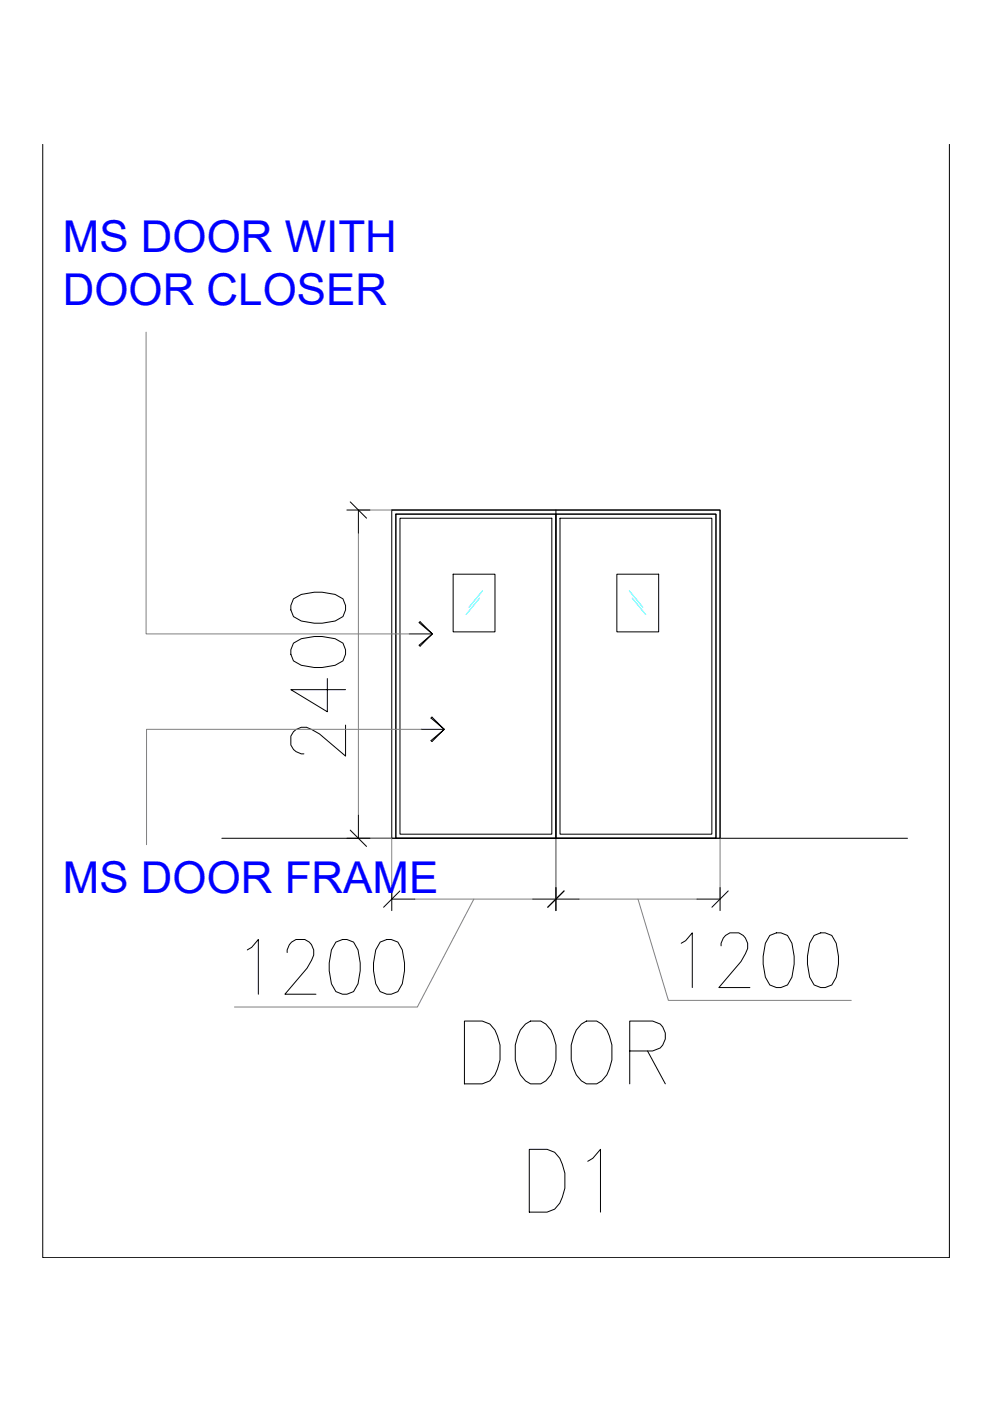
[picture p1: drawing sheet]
<svg xmlns="http://www.w3.org/2000/svg" width="420mm" height="594mm" viewBox="0 0 420 594" stroke-linecap="round" stroke-linejoin="round" font-family="sans-serif">
<!-- layer: WALL -->
<g fill="none" stroke="#000" stroke-width=".42">
<path d="M18.1 61.2v472.1h384.4v-472.1M166.1 216.3h139.2v139.2M166.1 216.3h139.2v139.2h-139.2zM167.8 218h135.8v137.5h-135.8zM167.8 218h67.9v137.5h-67.9zM169.6 219.8h64.4v133.9h-64.4zM235.7 218h67.9v137.5h-67.9zM235.7 216.3v139.2M237.4 219.8h64.4v133.9h-64.4zM124.4 253.9l3.3-1.8 5.6-1h3.3l5.5 1 3.3 1.8 1.1 2.9v1.8l-1.1 2.9-3.3 1.8-5.5 1h-3.3l-5.6-1-3.3-1.8-1.1-2.9v-1.8zM192.1 243.5h17.8v24.4h-17.8zM261.5 243.5h17.8v24.4h-17.8z"/>
<path d="M124.4 272.7l3.3-1.9 5.6-.9h3.3l5.5 .9 3.3 1.9 1.1 2.8v1.9l-1.1 2.8-3.3 1.9-5.5 1h-3.3l-5.6-1-3.3-1.9-1.1-2.8v-1.9zM138.8 287.7v14.1l-15.5-9.4h23.2M146.5 307.5v13.1l-11-9.4-3.4-1.9a5.9 5.9 0 0 0-8.8 2.9v3.7a5.7 5.7 0 0 0 5.5 3.8M94.1 355.5h290.7M142.4 399.5l2.8-1.1h1.9l2.8 1.1 1.9 3.3 .9 5.5v3.3l-.9 5.6-1.9 3.3-2.8 1.1h-1.9l-2.8-1.1-1.9-3.3-.9-5.6v-3.3l.9-5.5zM161.2 399.5l2.8-1.1h1.9l2.8 1.1 1.9 3.3 .9 5.5v3.3l-.9 5.6-1.9 3.3-2.8 1.1h-1.9l-2.8-1.1-1.9-3.3-.9-5.6v-3.3l.9-5.5zM288.8 400l1.9-1.1 2.8-3.3v23.2M326.4 396.7l2.8-1.1h1.9l2.8 1.1 1.9 3.3 .9 5.5v3.3l-.9 5.5-1.9 3.4-2.8 1.1h-1.9l-2.8-1.1-1.9-3.4-.9-5.5v-3.3l.9-5.5zM345.2 396.7l2.8-1.1h1.8l2.9 1.1 1.8 3.3 1 5.5v3.3l-1 5.5-1.8 3.4-2.9 1.1h-1.8l-2.8-1.1-1.9-3.4-1-5.5v-3.3l1-5.5zM104.8 402.8l1.9-1.1 2.8-3.3v23.2M121.7 403.9a5.6 5.6 0 0 1 3.8-5.5h3.7a5.9 5.9 0 0 1 2.9 8.8l-1.9 3.3-9.4 11.1h13.1M305.7 401.1a5.7 5.7 0 0 1 3.8-5.5h3.7a5.9 5.9 0 0 1 2.8 8.8l-1.8 3.3-9.4 11.1h13.1"/>
</g>
<path d="M151.9 216.3h14.2M151.9 226.1v119.6M151.9 355.5h14.2v25.8M235.7 355.5v25.8M305.3 355.5v25.8M175.9 381.3h50M200.9 381.3l-24 45.7h-77.5M245.5 381.3h50M270.5 381.3l12.9 42.9h77.5" fill="none" stroke="#808080" stroke-width=".42"/>
<!-- layer: 0 -->
<g fill="none" stroke="#000" stroke-width=".42">
<path d="M147.1 216.3h9.7M148.5 212.8l6.9 6.9M151.9 216.3v9.8M173.5 268.8h9.8M177.7 273.6l5.6-4.8-5.2 5.2zM178.1 263.6l5.2 5.2-5.6-4.8zM178.5 309.3h9.8M182.7 304.5l.4-.4 5.2 5.2zM182.7 314l5.6-4.7-5.2 5.2zM147.1 355.5h9.7M148.5 352l6.9 6.9M151.9 345.7v9.8"/>
<path d="M166.1 376.4v9.7M169.6 377.8l-7 6.9M235.7 376.4v9.7M239.2 377.8l-7 6.9M305.3 376.4v9.7M308.8 377.8l-7 6.9M166.1 381.3h9.8M225.9 381.3h19.6M295.5 381.3h9.8"/>
</g>
<path d="M61.9 140.9v127.9h111.6M178.5 309.3h-116.4v48.9" fill="none" stroke="#808080" stroke-width=".42"/>
<!-- layer: WALL -->
<path d="M203.3 253.6l-5.7 7M204.6 250.5l-5.7 7M266.8 250.5l5.7 7M268.1 253.6l5.7 7" fill="none" stroke="#0ff" stroke-width=".42"/>
<g font-size="35.7">
<text x="196.1" y="460.7">DOOR</text>
<text x="223.7" y="515.1">D1</text>
</g>
<g font-size="18.6" fill="#00f">
<text x="26.7" y="106.7">MS DOOR WITH</text>
<text x="26.6" y="129.2">DOOR CLOSER</text>
<text x="26.7" y="378.5">MS DOOR FRAME</text>
</g>
</svg>
